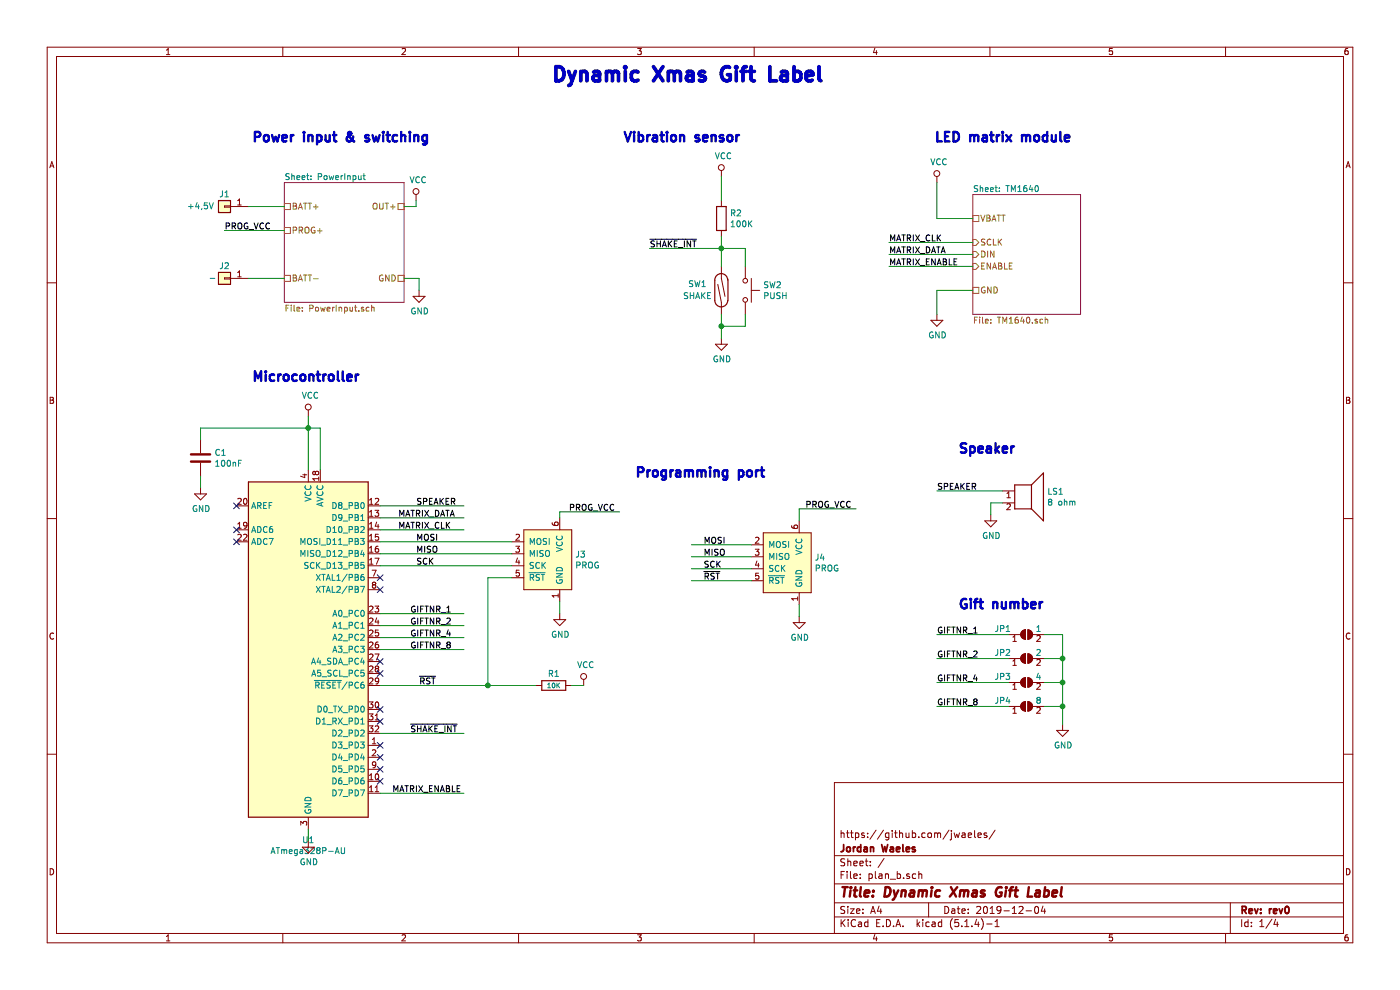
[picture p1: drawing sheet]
EESchema Schematic File Version 4
LIBS:plan_b-cache
EELAYER 30 0
EELAYER END
$Descr A4 11693 8268
encoding utf-8
Sheet 1 4
Title "Dynamic Xmas Gift Label"
Date "2019-12-04"
Rev "rev0"
Comp "Jordan Waeles"
Comment1 "https://github.com/jwaeles/"
Comment2 ""
Comment3 ""
Comment4 ""
$EndDescr
$Comp
L Switch:SW_Reed SW1
U 1 1
P 6025 2425
F 0 "SW1" V 6075 2625 50  0000 C CNN
F 1 "SHAKE" V 5975 2625 50  0000 C CNN
F 2 "Connector_PinHeader_2.54mm:PinHeader_1x02_P2.54mm_Vertical" H 6025 2425 50  0001 C CNN
F 3 "~" H 6025 2425 50  0001 C CNN
	1    6025 2425
	0    -1   -1   0   
$EndComp
$Comp
L Device:C C1
U 1 1
P 1675 3825
F 0 "C1" H 1790 3871 50  0000 L CNN
F 1 "100nF" H 1790 3780 50  0000 L CNN
F 2 "Capacitor_SMD:C_0603_1608Metric" H 1713 3675 50  0001 C CNN
F 3 "~" H 1675 3825 50  0001 C CNN
	1    1675 3825
	1    0    0    -1  
$EndComp
$Comp
L Connector_Generic:Conn_01x01 J1
U 1 1
P 1875 1725
F 0 "J1" H 1875 1625 50  0000 C CNN
F 1 "+4,5V" H 2075 1725 50  0000 C CNN
F 2 "Jordan:LARGE_PAD" H 1875 1725 50  0001 C CNN
F 3 "~" H 1875 1725 50  0001 C CNN
	1    1875 1725
	-1   0    0    1   
$EndComp
$Comp
L Connector_Generic:Conn_01x01 J2
U 1 1
P 1875 2325
F 0 "J2" H 1875 2225 50  0000 C CNN
F 1 "-" H 1975 2325 50  0000 C CNN
F 2 "Jordan:LARGE_PAD" H 1875 2325 50  0001 C CNN
F 3 "~" H 1875 2325 50  0001 C CNN
	1    1875 2325
	-1   0    0    1   
$EndComp
$Comp
L Switch:SW_Push SW2
U 1 1
P 6225 2425
F 0 "SW2" V 6179 2573 50  0000 L CNN
F 1 "PUSH" V 6270 2573 50  0000 L CNN
F 2 "Jordan:TL3305_TACT_SWITCH_OK" H 6225 2625 50  0001 C CNN
F 3 "~" H 6225 2625 50  0001 C CNN
	1    6225 2425
	0    1    1    0   
$EndComp
$Comp
L Device:R R2
U 1 1
P 6025 1825
F 0 "R2" H 6095 1871 50  0000 L CNN
F 1 "100K" H 6095 1780 50  0000 L CNN
F 2 "Resistor_SMD:R_0603_1608Metric" V 5955 1825 50  0001 C CNN
F 3 "~" H 6025 1825 50  0001 C CNN
	1    6025 1825
	1    0    0    -1  
$EndComp
$Comp
L Device:R R1
U 1 1
P 4625 5725
F 0 "R1" V 4525 5725 50  0000 C CNN
F 1 "10K" V 4625 5725 39  0000 C CNN
F 2 "Resistor_SMD:R_0603_1608Metric" V 4555 5725 50  0001 C CNN
F 3 "~" H 4625 5725 50  0001 C CNN
	1    4625 5725
	0    1    1    0   
$EndComp
$Comp
L Device:Speaker LS1
U 1 1
P 8575 4100
F 0 "LS1" H 8745 4096 50  0000 L CNN
F 1 "8 ohm" H 8745 4005 50  0000 L CNN
F 2 "Connector_PinHeader_2.54mm:PinHeader_1x02_P2.54mm_Vertical" H 8575 3900 50  0001 C CNN
F 3 "~" H 8565 4050 50  0001 C CNN
	1    8575 4100
	1    0    0    -1  
$EndComp
$Comp
L power:GND #PWR0102
U 1 1
P 8275 4300
F 0 "#PWR0102" H 8275 4050 50  0001 C CNN
F 1 "GND" H 8280 4127 50  0000 C CNN
F 2 "" H 8275 4300 50  0001 C CNN
F 3 "" H 8275 4300 50  0001 C CNN
	1    8275 4300
	1    0    0    -1  
$EndComp
Wire Wire Line
	8375 4200 8275 4200
Wire Wire Line
	8275 4200 8275 4300
Wire Wire Line
	5775 4650 6275 4650
Wire Wire Line
	5775 4550 6275 4550
Wire Wire Line
	5775 4750 6275 4750
Wire Wire Line
	5775 4850 6275 4850
Wire Wire Line
	3175 4525 4275 4525
Wire Wire Line
	3175 4625 4275 4625
Wire Wire Line
	3175 4725 4275 4725
Text Label 3475 4525 0    50   ~ 0
MOSI
Text Label 3475 4625 0    50   ~ 0
MISO
Text Label 3475 4725 0    50   ~ 0
SCK
Wire Wire Line
	3175 5725 4075 5725
Text Label 3500 5725 0    50   ~ 0
~RST
Wire Wire Line
	3175 4425 3875 4425
Wire Wire Line
	3175 4325 3875 4325
Wire Wire Line
	3875 4225 3175 4225
Text Label 3475 4225 0    50   ~ 0
SPEAKER
Wire Wire Line
	8375 4100 7825 4100
Text Label 7825 4100 0    50   ~ 0
SPEAKER
Wire Wire Line
	3175 6125 3875 6125
$Comp
L Jumper:SolderJumper_2_Open JP1
U 1 1
P 8575 5300
F 0 "JP1" H 8375 5350 50  0000 C CNN
F 1 "1" H 8675 5350 50  0000 C CNN
F 2 "Jumper:SolderJumper-2_P1.3mm_Open_RoundedPad1.0x1.5mm" H 8575 5300 50  0001 C CNN
F 3 "~" H 8575 5300 50  0001 C CNN
	1    8575 5300
	1    0    0    -1  
$EndComp
Wire Wire Line
	8425 5300 7825 5300
Wire Wire Line
	8725 5300 8875 5300
$Comp
L Jumper:SolderJumper_2_Open JP2
U 1 1
P 8575 5500
F 0 "JP2" H 8375 5550 50  0000 C CNN
F 1 "2" H 8675 5550 50  0000 C CNN
F 2 "Jumper:SolderJumper-2_P1.3mm_Open_RoundedPad1.0x1.5mm" H 8575 5500 50  0001 C CNN
F 3 "~" H 8575 5500 50  0001 C CNN
	1    8575 5500
	1    0    0    -1  
$EndComp
Wire Wire Line
	8425 5500 7825 5500
Wire Wire Line
	8725 5500 8875 5500
$Comp
L Jumper:SolderJumper_2_Open JP3
U 1 1
P 8575 5700
F 0 "JP3" H 8375 5750 50  0000 C CNN
F 1 "4" H 8675 5750 50  0000 C CNN
F 2 "Jumper:SolderJumper-2_P1.3mm_Open_RoundedPad1.0x1.5mm" H 8575 5700 50  0001 C CNN
F 3 "~" H 8575 5700 50  0001 C CNN
	1    8575 5700
	1    0    0    -1  
$EndComp
Wire Wire Line
	8425 5700 7825 5700
Wire Wire Line
	8725 5700 8875 5700
$Comp
L Jumper:SolderJumper_2_Open JP4
U 1 1
P 8575 5900
F 0 "JP4" H 8375 5950 50  0000 C CNN
F 1 "8" H 8675 5950 50  0000 C CNN
F 2 "Jumper:SolderJumper-2_P1.3mm_Open_RoundedPad1.0x1.5mm" H 8575 5900 50  0001 C CNN
F 3 "~" H 8575 5900 50  0001 C CNN
	1    8575 5900
	1    0    0    -1  
$EndComp
Wire Wire Line
	8425 5900 7825 5900
Wire Wire Line
	8725 5900 8875 5900
Wire Wire Line
	8875 5300 8875 5500
Connection ~ 8875 5500
Wire Wire Line
	8875 5500 8875 5700
Connection ~ 8875 5700
Wire Wire Line
	8875 5700 8875 5900
Connection ~ 8875 5900
Wire Wire Line
	8875 5900 8875 6050
$Comp
L power:GND #PWR0105
U 1 1
P 8875 6050
F 0 "#PWR0105" H 8875 5800 50  0001 C CNN
F 1 "GND" H 8880 5877 50  0000 C CNN
F 2 "" H 8875 6050 50  0001 C CNN
F 3 "" H 8875 6050 50  0001 C CNN
	1    8875 6050
	1    0    0    -1  
$EndComp
Text Label 7825 5300 0    50   ~ 0
GIFTNR_1
Text Label 7825 5500 0    50   ~ 0
GIFTNR_2
Text Label 7825 5700 0    50   ~ 0
GIFTNR_4
Text Label 7825 5900 0    50   ~ 0
GIFTNR_8
NoConn ~ 3175 4825
NoConn ~ 3175 4925
Text Label 3425 5125 0    50   ~ 0
GIFTNR_1
Wire Wire Line
	3175 5125 3875 5125
Wire Wire Line
	3175 5225 3875 5225
Wire Wire Line
	3175 5325 3875 5325
Wire Wire Line
	3175 5425 3875 5425
Text Label 3425 5225 0    50   ~ 0
GIFTNR_2
Text Label 3425 5325 0    50   ~ 0
GIFTNR_4
Text Label 3425 5425 0    50   ~ 0
GIFTNR_8
Wire Wire Line
	4875 5725 4775 5725
Text Label 5875 4550 0    50   ~ 0
MOSI
Text Label 5875 4650 0    50   ~ 0
MISO
Text Label 5875 4850 0    50   ~ 0
~RST
Text Label 5875 4750 0    50   ~ 0
SCK
NoConn ~ 1975 4225
NoConn ~ 1975 4425
NoConn ~ 1975 4525
Text Label 3425 6125 0    50   ~ 0
~SHAKE_INT
$Comp
L power:GND #PWR04
U 1 1
P 6025 2825
F 0 "#PWR04" H 6025 2575 50  0001 C CNN
F 1 "GND" H 6030 2652 50  0000 C CNN
F 2 "" H 6025 2825 50  0001 C CNN
F 3 "" H 6025 2825 50  0001 C CNN
	1    6025 2825
	1    0    0    -1  
$EndComp
Wire Wire Line
	6025 2625 6025 2725
Wire Wire Line
	6025 1975 6025 2075
Wire Wire Line
	6025 1475 6025 1675
Wire Wire Line
	6025 2075 6225 2075
Wire Wire Line
	6225 2075 6225 2225
Connection ~ 6025 2075
Wire Wire Line
	6025 2075 6025 2225
Wire Wire Line
	6225 2625 6225 2725
Wire Wire Line
	6225 2725 6025 2725
Connection ~ 6025 2725
Wire Wire Line
	6025 2725 6025 2825
Wire Wire Line
	6025 2075 5425 2075
Text Label 5425 2075 0    50   ~ 0
~SHAKE_INT
Wire Wire Line
	2575 3475 2575 3575
Wire Wire Line
	2575 3575 2675 3575
Wire Wire Line
	2675 3575 2675 3925
Connection ~ 2575 3575
Wire Wire Line
	2575 3575 2575 3925
Wire Wire Line
	2575 3575 1675 3575
Wire Wire Line
	1675 3575 1675 3675
$Comp
L power:GND #PWR01
U 1 1
P 1675 4075
F 0 "#PWR01" H 1675 3825 50  0001 C CNN
F 1 "GND" H 1680 3902 50  0000 C CNN
F 2 "" H 1675 4075 50  0001 C CNN
F 3 "" H 1675 4075 50  0001 C CNN
	1    1675 4075
	1    0    0    -1  
$EndComp
Wire Wire Line
	1675 3975 1675 4075
$Comp
L power:GND #PWR02
U 1 1
P 2575 7025
F 0 "#PWR02" H 2575 6775 50  0001 C CNN
F 1 "GND" H 2580 6852 50  0000 C CNN
F 2 "" H 2575 7025 50  0001 C CNN
F 3 "" H 2575 7025 50  0001 C CNN
	1    2575 7025
	1    0    0    -1  
$EndComp
Wire Wire Line
	2575 6925 2575 7025
NoConn ~ 3175 5925
NoConn ~ 3175 6025
NoConn ~ 3175 6225
NoConn ~ 3175 6325
NoConn ~ 3175 6425
NoConn ~ 3175 6525
NoConn ~ 3175 5525
NoConn ~ 3175 5625
Text Label 3325 4325 0    50   ~ 0
MATRIX_DATA
Text Label 3325 4425 0    50   ~ 0
MATRIX_CLK
Wire Wire Line
	3875 6625 3175 6625
Text Label 3275 6625 0    50   ~ 0
MATRIX_ENABLE
$Sheet
S 8125 1625 900  1000
U 5EC673BB
F0 "TM1640" 50
F1 "TM1640.sch" 50
F2 "DIN" I L 8125 2125 50 
F3 "SCLK" I L 8125 2025 50 
F4 "GND" U L 8125 2425 50 
F5 "VBATT" U L 8125 1825 50 
F6 "ENABLE" I L 8125 2225 50 
$EndSheet
Wire Wire Line
	7825 1525 7825 1825
Wire Wire Line
	7825 1825 8125 1825
$Comp
L power:GND #PWR06
U 1 1
P 7825 2625
F 0 "#PWR06" H 7825 2375 50  0001 C CNN
F 1 "GND" H 7830 2452 50  0000 C CNN
F 2 "" H 7825 2625 50  0001 C CNN
F 3 "" H 7825 2625 50  0001 C CNN
	1    7825 2625
	1    0    0    -1  
$EndComp
Wire Wire Line
	8125 2425 7825 2425
Wire Wire Line
	7825 2425 7825 2625
Wire Wire Line
	8125 2225 7425 2225
Wire Wire Line
	8125 2125 7425 2125
Wire Wire Line
	8125 2025 7425 2025
Text Label 7425 2125 0    50   ~ 0
MATRIX_DATA
Text Label 7425 2025 0    50   ~ 0
MATRIX_CLK
Text Label 7425 2225 0    50   ~ 0
MATRIX_ENABLE
$Comp
L JordanLib:ATmega328P-AU-ARDUINO U1
U 1 1
P 2575 5425
F 0 "U1" H 2575 3836 50  0000 C CNN
F 1 "ATmega328P-AU" H 2575 3745 50  0000 C CNN
F 2 "Package_QFP:TQFP-32_7x7mm_P0.8mm" H 2525 7425 50  0001 C CIN
F 3 "http://ww1.microchip.com/downloads/en/DeviceDoc/Atmel-8025-8-bit-AVR-Microcontroller-ATmega48P-88P-168P_Datasheet.pdf" H 2525 7425 50  0001 C CNN
	1    2575 5425
	1    0    0    -1  
$EndComp
$Comp
L JordanLib:ICSP J3
U 1 1
P 4575 4625
F 0 "J3" H 4803 4621 50  0000 L CNN
F 1 "PROG" H 4803 4530 50  0000 L CNN
F 2 "Jordan:FPC_6_1MM_C262383" H 4675 4525 50  0001 C CNN
F 3 "" H 4675 4525 50  0001 C CNN
	1    4575 4625
	1    0    0    -1  
$EndComp
Wire Wire Line
	4275 4825 4075 4825
Wire Wire Line
	4075 4825 4075 5725
Connection ~ 4075 5725
Wire Wire Line
	4075 5725 4475 5725
$Comp
L power:GND #PWR0107
U 1 1
P 4675 5125
F 0 "#PWR0107" H 4675 4875 50  0001 C CNN
F 1 "GND" H 4680 4952 50  0000 C CNN
F 2 "" H 4675 5125 50  0001 C CNN
F 3 "" H 4675 5125 50  0001 C CNN
	1    4675 5125
	1    0    0    -1  
$EndComp
Wire Wire Line
	4675 5025 4675 5125
$Comp
L JordanLib:ICSP J4
U 1 1
P 6575 4650
F 0 "J4" H 6803 4646 50  0000 L CNN
F 1 "PROG" H 6803 4555 50  0000 L CNN
F 2 "Connector_PinHeader_2.54mm:PinHeader_1x06_P2.54mm_Vertical" H 6675 4550 50  0001 C CNN
F 3 "" H 6675 4550 50  0001 C CNN
	1    6575 4650
	1    0    0    -1  
$EndComp
$Comp
L power:GND #PWR0108
U 1 1
P 6675 5150
F 0 "#PWR0108" H 6675 4900 50  0001 C CNN
F 1 "GND" H 6680 4977 50  0000 C CNN
F 2 "" H 6675 5150 50  0001 C CNN
F 3 "" H 6675 5150 50  0001 C CNN
	1    6675 5150
	1    0    0    -1  
$EndComp
Wire Wire Line
	6675 5050 6675 5150
$Sheet
S 2375 1525 1000 1000
U 5DEB8626
F0 "PowerInput" 50
F1 "PowerInput.sch" 50
F2 "BATT+" U L 2375 1725 50 
F3 "BATT-" U L 2375 2325 50 
F4 "PROG+" U L 2375 1925 50 
F5 "OUT+" U R 3375 1725 50 
F6 "GND" U R 3375 2325 50 
$EndSheet
Wire Wire Line
	2375 1725 2075 1725
Wire Wire Line
	2375 2325 2075 2325
Wire Wire Line
	2375 1925 1875 1925
Text Label 1875 1925 0    50   ~ 0
PROG_VCC
Wire Wire Line
	3475 1675 3475 1725
Wire Wire Line
	3475 1725 3375 1725
$Comp
L power:GND #PWR0104
U 1 1
P 3500 2425
F 0 "#PWR0104" H 3500 2175 50  0001 C CNN
F 1 "GND" H 3505 2252 50  0000 C CNN
F 2 "" H 3500 2425 50  0001 C CNN
F 3 "" H 3500 2425 50  0001 C CNN
	1    3500 2425
	1    0    0    -1  
$EndComp
Wire Wire Line
	3375 2325 3500 2325
Wire Wire Line
	3500 2325 3500 2425
Wire Wire Line
	4675 4325 4675 4275
Wire Wire Line
	4675 4275 5175 4275
Text Label 4750 4275 0    50   ~ 0
PROG_VCC
Wire Wire Line
	6675 4350 6675 4250
Wire Wire Line
	6675 4250 7150 4250
Text Label 6725 4250 0    50   ~ 0
PROG_VCC
$Comp
L power:VCC #PWR05
U 1 1
P 3475 1675
F 0 "#PWR05" H 3475 1525 50  0001 C CNN
F 1 "VCC" H 3492 1848 50  0000 C CNN
F 2 "" H 3475 1675 50  0001 C CNN
F 3 "" H 3475 1675 50  0001 C CNN
	1    3475 1675
	1    0    0    -1  
$EndComp
$Comp
L power:VCC #PWR08
U 1 1
P 6025 1475
F 0 "#PWR08" H 6025 1325 50  0001 C CNN
F 1 "VCC" H 6042 1648 50  0000 C CNN
F 2 "" H 6025 1475 50  0001 C CNN
F 3 "" H 6025 1475 50  0001 C CNN
	1    6025 1475
	1    0    0    -1  
$EndComp
$Comp
L power:VCC #PWR09
U 1 1
P 7825 1525
F 0 "#PWR09" H 7825 1375 50  0001 C CNN
F 1 "VCC" H 7842 1698 50  0000 C CNN
F 2 "" H 7825 1525 50  0001 C CNN
F 3 "" H 7825 1525 50  0001 C CNN
	1    7825 1525
	1    0    0    -1  
$EndComp
$Comp
L power:VCC #PWR03
U 1 1
P 2575 3475
F 0 "#PWR03" H 2575 3325 50  0001 C CNN
F 1 "VCC" H 2592 3648 50  0000 C CNN
F 2 "" H 2575 3475 50  0001 C CNN
F 3 "" H 2575 3475 50  0001 C CNN
	1    2575 3475
	1    0    0    -1  
$EndComp
$Comp
L power:VCC #PWR07
U 1 1
P 4875 5725
F 0 "#PWR07" H 4875 5575 50  0001 C CNN
F 1 "VCC" H 4892 5898 50  0000 C CNN
F 2 "" H 4875 5725 50  0001 C CNN
F 3 "" H 4875 5725 50  0001 C CNN
	1    4875 5725
	1    0    0    -1  
$EndComp
Text Notes 4600 700  0    118  ~ 24
Dynamic Xmas Gift Label
Text Notes 2100 1200 0    79   ~ 16
Power input & switching
Text Notes 5200 1200 0    79   ~ 16
Vibration sensor
Text Notes 7800 1200 0    79   ~ 16
LED matrix module
Text Notes 2100 3200 0    79   ~ 16
Microcontroller
Text Notes 5300 4000 0    79   ~ 16
Programming port
Text Notes 8000 3800 0    79   ~ 16
Speaker
Text Notes 8000 5100 0    79   ~ 16
Gift number
$EndSCHEMATC
